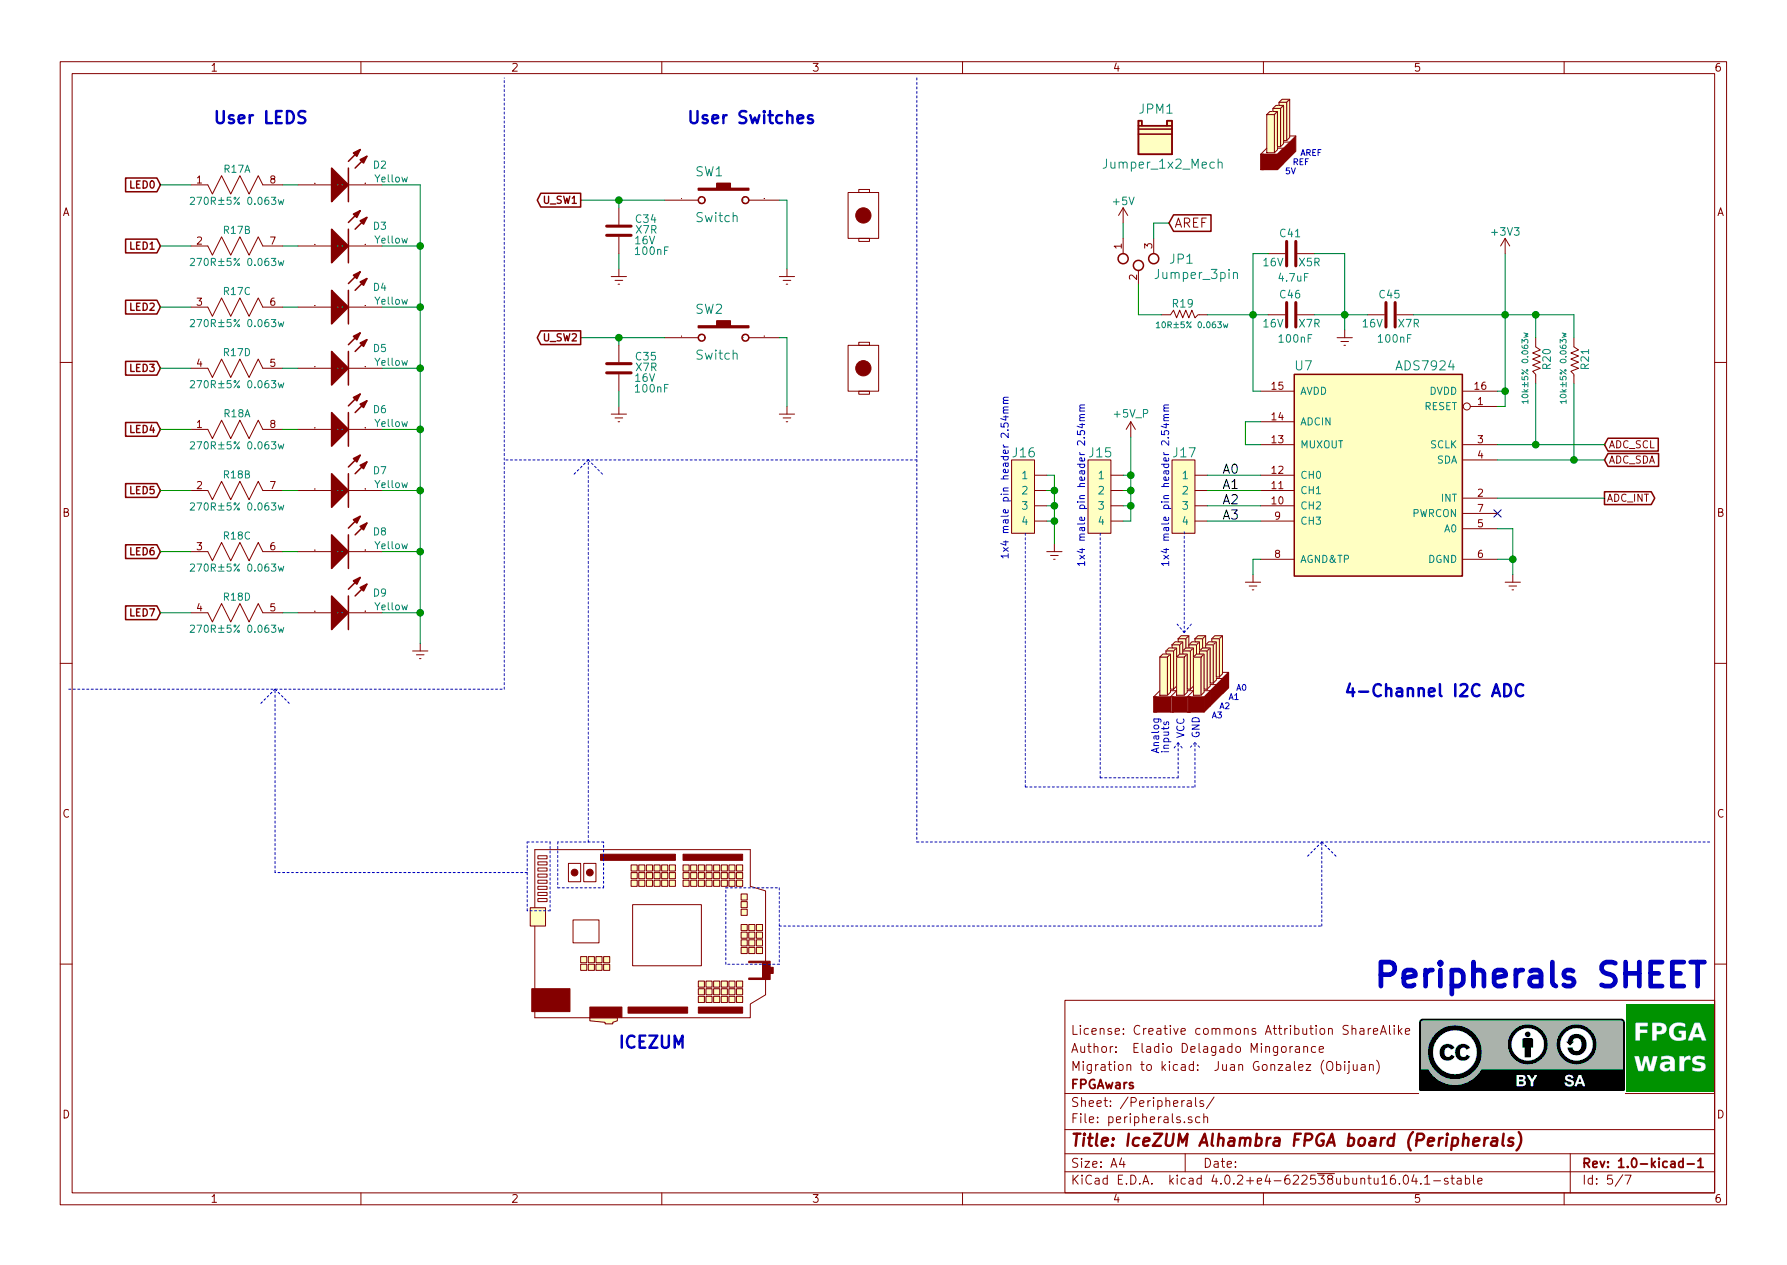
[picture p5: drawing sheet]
EESchema Schematic File Version 2
LIBS:icezum
EELAYER 25 0
EELAYER END
$Descr A4 11693 8268
encoding utf-8
Sheet 5 7
Title "IceZUM Alhambra FPGA board (Peripherals)"
Date ""
Rev "1.0-kicad-1"
Comp "FPGAwars"
Comment1 "Migration to kicad:  Juan Gonzalez (Obijuan)"
Comment2 "Author:  Eladio Delagado Mingorance"
Comment3 "License: Creative commons Attribution ShareAlike "
Comment4 ""
$EndDescr
$Comp
L icezum-headers-doc DOC3
U 1 1
P 3500 6650
F 0 "DOC3" H 3590 7800 39  0001 C CNN
F 1 "icezum-headers-doc" H 4520 7800 39  0001 C CNN
F 2 "" H 2860 7600 39  0000 C CNN
F 3 "" H 2860 7600 39  0000 C CNN
	1    3500 6650
	1    0    0    -1  
$EndComp
$Comp
L ADS7924 U7
U 1 1
P 8250 2550
F 0 "U7" H 8470 2680 60  0000 L BNN
F 1 "ADS7924" H 9130 2680 60  0000 L BNN
F 2 "" H 8470 2660 60  0000 C CNN
F 3 "" H 8470 2660 60  0000 C CNN
	1    8250 2550
	1    0    0    -1  
$EndComp
$Comp
L Jumper_3pin JP1
U 1 1
P 7350 1550
F 0 "JP1" V 7250 1850 60  0000 L BNN
F 1 "Jumper_3pin" V 7150 1750 60  0000 L BNN
F 2 "" H 7250 1550 60  0000 C CNN
F 3 "" H 7250 1550 60  0000 C CNN
	1    7350 1550
	0    1    -1   0   
$EndComp
$Comp
L +5V #PWR0108
U 1 1
P 7350 1450
F 0 "#PWR0108" H 7350 1300 50  0001 C CNN
F 1 "+5V" H 7350 1590 50  0000 C CNN
F 2 "" H 7350 1450 50  0000 C CNN
F 3 "" H 7350 1450 50  0000 C CNN
	1    7350 1450
	1    0    0    -1  
$EndComp
Text GLabel 7650 1450 2    60   Input ~ 0
AREF
$Comp
L C C41
U 1 1
P 8450 1650
F 0 "C41" V 8320 1570 50  0000 L CNN
F 1 "4.7uF" V 8610 1560 50  0000 L CNN
F 2 "" H 8488 1500 50  0000 C CNN
F 3 "" H 8450 1650 50  0000 C CNN
F 4 "X5R" V 8510 1770 50  0000 C CNN "Class"
F 5 "16V" V 8510 1530 50  0000 C CNN "Voltage"
	1    8450 1650
	0    1    1    0   
$EndComp
$Comp
L R R19
U 1 1
P 7900 2050
F 0 "R19" V 7830 1890 50  0000 C CNN
F 1 "10R±5% 0.063w" V 7970 1950 39  0000 C CNN
F 2 "" V 7830 2050 50  0000 C CNN
F 3 "" H 7900 2050 50  0000 C CNN
	1    7900 2050
	0    1    1    0   
$EndComp
$Comp
L C C46
U 1 1
P 8450 2050
F 0 "C46" V 8320 1970 50  0000 L CNN
F 1 "100nF" V 8610 1960 50  0000 L CNN
F 2 "" H 8488 1900 50  0000 C CNN
F 3 "" H 8450 2050 50  0000 C CNN
F 4 "X7R" V 8510 2170 50  0000 C CNN "Class"
F 5 "16V" V 8510 1930 50  0000 C CNN "Voltage"
	1    8450 2050
	0    1    1    0   
$EndComp
$Comp
L GNDREF #PWR0109
U 1 1
P 8800 2150
F 0 "#PWR0109" H 8800 1900 50  0001 C CNN
F 1 "GNDREF" H 8800 2000 50  0001 C CNN
F 2 "" H 8800 2150 50  0000 C CNN
F 3 "" H 8800 2150 50  0000 C CNN
	1    8800 2150
	1    0    0    -1  
$EndComp
$Comp
L C C45
U 1 1
P 9100 2050
F 0 "C45" V 8970 1970 50  0000 L CNN
F 1 "100nF" V 9260 1960 50  0000 L CNN
F 2 "" H 9138 1900 50  0000 C CNN
F 3 "" H 9100 2050 50  0000 C CNN
F 4 "X7R" V 9160 2170 50  0000 C CNN "Class"
F 5 "16V" V 9160 1930 50  0000 C CNN "Voltage"
	1    9100 2050
	0    1    1    0   
$EndComp
$Comp
L +3V3 #PWR0110
U 1 1
P 9850 1650
F 0 "#PWR0110" H 9850 1500 50  0001 C CNN
F 1 "+3V3" H 9850 1790 50  0000 C CNN
F 2 "" H 9850 1650 50  0000 C CNN
F 3 "" H 9850 1650 50  0000 C CNN
	1    9850 1650
	1    0    0    -1  
$EndComp
$Comp
L R R20
U 1 1
P 10050 2500
F 0 "R20" V 9980 2340 50  0000 C CNN
F 1 "10k±5% 0.063w" V 10120 2400 39  0000 C CNN
F 2 "" V 9980 2500 50  0000 C CNN
F 3 "" H 10050 2500 50  0000 C CNN
	1    10050 2500
	-1   0    0    1   
$EndComp
$Comp
L R R21
U 1 1
P 10300 2500
F 0 "R21" V 10230 2340 50  0000 C CNN
F 1 "10k±5% 0.063w" V 10370 2400 39  0000 C CNN
F 2 "" V 10230 2500 50  0000 C CNN
F 3 "" H 10300 2500 50  0000 C CNN
	1    10300 2500
	-1   0    0    1   
$EndComp
Text GLabel 10500 2900 2    47   Input ~ 0
ADC_SCL
Text GLabel 10500 3000 2    47   Input ~ 0
ADC_SDA
Text GLabel 10500 3250 2    47   Output ~ 0
ADC_INT
NoConn ~ 9800 3350
$Comp
L GNDREF #PWR0111
U 1 1
P 9900 3750
F 0 "#PWR0111" H 9900 3500 50  0001 C CNN
F 1 "GNDREF" H 9900 3600 50  0001 C CNN
F 2 "" H 9900 3750 50  0000 C CNN
F 3 "" H 9900 3750 50  0000 C CNN
	1    9900 3750
	1    0    0    -1  
$EndComp
$Comp
L GNDREF #PWR0112
U 1 1
P 8200 3750
F 0 "#PWR0112" H 8200 3500 50  0001 C CNN
F 1 "GNDREF" H 8200 3600 50  0001 C CNN
F 2 "" H 8200 3750 50  0000 C CNN
F 3 "" H 8200 3750 50  0000 C CNN
	1    8200 3750
	1    0    0    -1  
$EndComp
$Comp
L 1x4_male_pin_Header_2.54mm J17
U 1 1
P 7900 3100
F 0 "J17" H 7750 2950 60  0000 C CNN
F 1 "1x4_male_pin_Header_2.54mm" H 7790 2910 60  0001 C CNN
F 2 "" H 7900 3650 60  0000 C CNN
F 3 "" H 7900 3650 60  0000 C CNN
	1    7900 3100
	1    0    0    1   
$EndComp
Text Label 8000 3100 0    60   ~ 0
A0
Text Label 8000 3200 0    60   ~ 0
A1
Text Label 8000 3300 0    60   ~ 0
A2
Text Label 8000 3400 0    60   ~ 0
A3
$Comp
L 3x4_pin_male_header_DOC doc9
U 1 1
P 7550 4650
F 0 "doc9" H 7690 4590 60  0001 C CNN
F 1 "3x4_pin_male_header_DOC" H 7710 4500 60  0001 C CNN
F 2 "" H 7080 5340 60  0000 C CNN
F 3 "" H 7080 5340 60  0000 C CNN
	1    7550 4650
	1    0    0    -1  
$EndComp
$Comp
L 1x4_male_pin_Header_2.54mm J15
U 1 1
P 7350 3100
F 0 "J15" H 7200 2950 60  0000 C CNN
F 1 "1x4_male_pin_Header_2.54mm" H 7240 2910 60  0001 C CNN
F 2 "" H 7350 3650 60  0000 C CNN
F 3 "" H 7350 3650 60  0000 C CNN
	1    7350 3100
	1    0    0    1   
$EndComp
$Comp
L +5V_P #PWR0113
U 1 1
P 7400 2850
F 0 "#PWR0113" H 7400 2700 50  0001 C CNN
F 1 "+5V_P" H 7400 3000 50  0000 C CNN
F 2 "" H 7400 2850 60  0000 C CNN
F 3 "" H 7400 2850 60  0000 C CNN
	1    7400 2850
	1    0    0    -1  
$EndComp
Text Notes 7650 3700 1    47   ~ 0
1x4 male pin header 2.54mm
Text Notes 7650 4920 1    47   ~ 0
Analog\ninputs
Text Notes 7750 4820 1    47   ~ 0
VCC
Text Notes 7850 4820 1    47   ~ 0
GND
Text Notes 7930 4690 0    39   ~ 0
A3
Text Notes 7980 4630 0    39   ~ 0
A2
Text Notes 8040 4570 0    39   ~ 0
A1
Text Notes 8090 4510 0    39   ~ 0
A0
$Comp
L 1x4_male_pin_Header_2.54mm J16
U 1 1
P 6850 3100
F 0 "J16" H 6700 2950 60  0000 C CNN
F 1 "1x4_male_pin_Header_2.54mm" H 6740 2910 60  0001 C CNN
F 2 "" H 6850 3650 60  0000 C CNN
F 3 "" H 6850 3650 60  0000 C CNN
	1    6850 3100
	1    0    0    1   
$EndComp
Text Notes 7100 3700 1    47   ~ 0
1x4 male pin header 2.54mm
$Comp
L GNDREF #PWR0114
U 1 1
P 6900 3550
F 0 "#PWR0114" H 6900 3300 50  0001 C CNN
F 1 "GNDREF" H 6900 3400 50  0001 C CNN
F 2 "" H 6900 3550 50  0000 C CNN
F 3 "" H 6900 3550 50  0000 C CNN
	1    6900 3550
	1    0    0    -1  
$EndComp
Text Notes 6600 3650 1    47   ~ 0
1x4 male pin header 2.54mm
Text Notes 8800 4550 0    79   ~ 16
4-Channel I2C ADC
$Comp
L Jumper_1x2_Mech JPM1
U 1 1
P 7450 1000
F 0 "JPM1" H 7450 1260 60  0000 L BNN
F 1 "Jumper_1x2_Mech" H 7210 900 60  0000 L BNN
F 2 "" H 7450 1000 60  0000 C CNN
F 3 "" H 7450 1000 60  0000 C CNN
	1    7450 1000
	1    0    0    -1  
$EndComp
$Comp
L 1x3_pin_male_header_v_DOC doc10
U 1 1
P 8250 1100
F 0 "doc10" H 8310 1050 60  0001 C CNN
F 1 "1x3_pin_male_header_v_DOC" H 8350 960 60  0001 C CNN
F 2 "" H 7560 1790 60  0000 C CNN
F 3 "" H 7560 1790 60  0000 C CNN
	1    8250 1100
	1    0    0    -1  
$EndComp
Text Notes 8410 1130 0    39   ~ 0
5V
Text Notes 8460 1070 0    39   ~ 0
REF
Text Notes 8510 1010 0    39   ~ 0
AREF
$Comp
L LED D2
U 1 1
P 1950 1200
F 0 "D2" H 2440 1300 47  0000 L BNN
F 1 "Yellow" H 2450 1210 47  0000 L BNN
F 2 "" H 1950 1200 60  0000 C CNN
F 3 "" H 1950 1200 60  0000 C CNN
	1    1950 1200
	1    0    0    -1  
$EndComp
$Comp
L Resistor_array_1x4 R17
U 1 1
P 1250 1200
F 0 "R17" H 1550 1300 47  0000 C CNN
F 1 "270R±5% 0.063w" H 1550 1090 47  0000 C CNN
F 2 "" H 1250 1200 79  0000 C CNN
F 3 "" H 1250 1200 79  0000 C CNN
	1    1250 1200
	1    0    0    -1  
$EndComp
Text GLabel 1050 1200 0    47   Input ~ 9
LED0
$Comp
L LED D3
U 1 1
P 1950 1600
F 0 "D3" H 2440 1700 47  0000 L BNN
F 1 "Yellow" H 2450 1610 47  0000 L BNN
F 2 "" H 1950 1600 60  0000 C CNN
F 3 "" H 1950 1600 60  0000 C CNN
	1    1950 1600
	1    0    0    -1  
$EndComp
$Comp
L Resistor_array_1x4 R17
U 2 1
P 1250 1600
F 0 "R17" H 1550 1700 47  0000 C CNN
F 1 "270R±5% 0.063w" H 1550 1490 47  0000 C CNN
F 2 "" H 1250 1600 79  0000 C CNN
F 3 "" H 1250 1600 79  0000 C CNN
	2    1250 1600
	1    0    0    -1  
$EndComp
Text GLabel 1050 1600 0    47   Input ~ 9
LED1
$Comp
L LED D4
U 1 1
P 1950 2000
F 0 "D4" H 2440 2100 47  0000 L BNN
F 1 "Yellow" H 2450 2010 47  0000 L BNN
F 2 "" H 1950 2000 60  0000 C CNN
F 3 "" H 1950 2000 60  0000 C CNN
	1    1950 2000
	1    0    0    -1  
$EndComp
$Comp
L Resistor_array_1x4 R17
U 3 1
P 1250 2000
F 0 "R17" H 1550 2100 47  0000 C CNN
F 1 "270R±5% 0.063w" H 1550 1890 47  0000 C CNN
F 2 "" H 1250 2000 79  0000 C CNN
F 3 "" H 1250 2000 79  0000 C CNN
	3    1250 2000
	1    0    0    -1  
$EndComp
Text GLabel 1050 2000 0    47   Input ~ 9
LED2
$Comp
L LED D5
U 1 1
P 1950 2400
F 0 "D5" H 2440 2500 47  0000 L BNN
F 1 "Yellow" H 2450 2410 47  0000 L BNN
F 2 "" H 1950 2400 60  0000 C CNN
F 3 "" H 1950 2400 60  0000 C CNN
	1    1950 2400
	1    0    0    -1  
$EndComp
$Comp
L Resistor_array_1x4 R17
U 4 1
P 1250 2400
F 0 "R17" H 1550 2500 47  0000 C CNN
F 1 "270R±5% 0.063w" H 1550 2290 47  0000 C CNN
F 2 "" H 1250 2400 79  0000 C CNN
F 3 "" H 1250 2400 79  0000 C CNN
	4    1250 2400
	1    0    0    -1  
$EndComp
Text GLabel 1050 2400 0    47   Input ~ 9
LED3
$Comp
L LED D6
U 1 1
P 1950 2800
F 0 "D6" H 2440 2900 47  0000 L BNN
F 1 "Yellow" H 2450 2810 47  0000 L BNN
F 2 "" H 1950 2800 60  0000 C CNN
F 3 "" H 1950 2800 60  0000 C CNN
	1    1950 2800
	1    0    0    -1  
$EndComp
$Comp
L Resistor_array_1x4 R18
U 1 1
P 1250 2800
F 0 "R18" H 1550 2900 47  0000 C CNN
F 1 "270R±5% 0.063w" H 1550 2690 47  0000 C CNN
F 2 "" H 1250 2800 79  0000 C CNN
F 3 "" H 1250 2800 79  0000 C CNN
	1    1250 2800
	1    0    0    -1  
$EndComp
Text GLabel 1050 2800 0    47   Input ~ 9
LED4
$Comp
L LED D7
U 1 1
P 1950 3200
F 0 "D7" H 2440 3300 47  0000 L BNN
F 1 "Yellow" H 2450 3210 47  0000 L BNN
F 2 "" H 1950 3200 60  0000 C CNN
F 3 "" H 1950 3200 60  0000 C CNN
	1    1950 3200
	1    0    0    -1  
$EndComp
$Comp
L Resistor_array_1x4 R18
U 2 1
P 1250 3200
F 0 "R18" H 1550 3300 47  0000 C CNN
F 1 "270R±5% 0.063w" H 1550 3090 47  0000 C CNN
F 2 "" H 1250 3200 79  0000 C CNN
F 3 "" H 1250 3200 79  0000 C CNN
	2    1250 3200
	1    0    0    -1  
$EndComp
Text GLabel 1050 3200 0    47   Input ~ 9
LED5
$Comp
L LED D8
U 1 1
P 1950 3600
F 0 "D8" H 2440 3700 47  0000 L BNN
F 1 "Yellow" H 2450 3610 47  0000 L BNN
F 2 "" H 1950 3600 60  0000 C CNN
F 3 "" H 1950 3600 60  0000 C CNN
	1    1950 3600
	1    0    0    -1  
$EndComp
$Comp
L Resistor_array_1x4 R18
U 3 1
P 1250 3600
F 0 "R18" H 1550 3700 47  0000 C CNN
F 1 "270R±5% 0.063w" H 1550 3490 47  0000 C CNN
F 2 "" H 1250 3600 79  0000 C CNN
F 3 "" H 1250 3600 79  0000 C CNN
	3    1250 3600
	1    0    0    -1  
$EndComp
Text GLabel 1050 3600 0    47   Input ~ 9
LED6
$Comp
L LED D9
U 1 1
P 1950 4000
F 0 "D9" H 2440 4100 47  0000 L BNN
F 1 "Yellow" H 2450 4010 47  0000 L BNN
F 2 "" H 1950 4000 60  0000 C CNN
F 3 "" H 1950 4000 60  0000 C CNN
	1    1950 4000
	1    0    0    -1  
$EndComp
$Comp
L Resistor_array_1x4 R18
U 4 1
P 1250 4000
F 0 "R18" H 1550 4100 47  0000 C CNN
F 1 "270R±5% 0.063w" H 1550 3890 47  0000 C CNN
F 2 "" H 1250 4000 79  0000 C CNN
F 3 "" H 1250 4000 79  0000 C CNN
	4    1250 4000
	1    0    0    -1  
$EndComp
Text GLabel 1050 4000 0    47   Input ~ 9
LED7
$Comp
L GNDREF #PWR0115
U 1 1
P 2750 4200
F 0 "#PWR0115" H 2750 3950 50  0001 C CNN
F 1 "GNDREF" H 2750 4050 50  0001 C CNN
F 2 "" H 2750 4200 50  0000 C CNN
F 3 "" H 2750 4200 50  0000 C CNN
	1    2750 4200
	1    0    0    -1  
$EndComp
Wire Wire Line
	7350 1450 7350 1550
Wire Wire Line
	7550 1550 7550 1450
Wire Wire Line
	7550 1450 7650 1450
Wire Wire Line
	7450 1850 7450 2050
Wire Wire Line
	7450 2050 7600 2050
Wire Wire Line
	7900 2050 8300 2050
Wire Wire Line
	8300 1650 8200 1650
Wire Wire Line
	8200 1650 8200 2550
Connection ~ 8200 2050
Wire Wire Line
	8200 2550 8250 2550
Wire Wire Line
	8600 2050 8950 2050
Wire Wire Line
	8800 1650 8800 2150
Wire Wire Line
	8600 1650 8800 1650
Connection ~ 8800 2050
Wire Wire Line
	9250 2050 10300 2050
Wire Wire Line
	9850 1650 9850 2650
Wire Wire Line
	9850 2550 9800 2550
Connection ~ 9850 2050
Wire Wire Line
	9850 2650 9800 2650
Connection ~ 9850 2550
Wire Wire Line
	8250 2900 8150 2900
Wire Wire Line
	8150 2900 8150 2750
Wire Wire Line
	8150 2750 8250 2750
Wire Wire Line
	9800 2900 10500 2900
Wire Wire Line
	10050 2900 10050 2500
Wire Wire Line
	10050 2050 10050 2200
Wire Wire Line
	9800 3000 10500 3000
Wire Wire Line
	10300 3000 10300 2500
Wire Wire Line
	10300 2050 10300 2200
Connection ~ 10050 2050
Connection ~ 10050 2900
Connection ~ 10300 3000
Wire Wire Line
	9800 3250 10500 3250
Wire Wire Line
	9800 3450 9900 3450
Wire Wire Line
	9900 3450 9900 3750
Wire Wire Line
	9800 3650 9900 3650
Connection ~ 9900 3650
Wire Wire Line
	8200 3750 8200 3650
Wire Wire Line
	8200 3650 8250 3650
Wire Wire Line
	7900 3100 8250 3100
Wire Wire Line
	7900 3200 8250 3200
Wire Wire Line
	7900 3300 8250 3300
Wire Wire Line
	8250 3400 7900 3400
Wire Wire Line
	7400 3400 7350 3400
Wire Wire Line
	7400 2850 7400 3400
Wire Wire Line
	7350 3300 7400 3300
Connection ~ 7400 3300
Wire Wire Line
	7350 3200 7400 3200
Connection ~ 7400 3200
Wire Wire Line
	7350 3100 7400 3100
Connection ~ 7400 3100
Wire Notes Line
	7750 3470 7750 4130
Wire Notes Line
	7200 3480 7200 5080
Wire Notes Line
	7200 5080 7710 5080
Wire Notes Line
	7710 5080 7710 4850
Wire Notes Line
	7710 4850 7680 4890
Wire Notes Line
	7710 4850 7740 4890
Wire Notes Line
	7750 4130 7700 4070
Wire Notes Line
	7750 4130 7800 4070
Wire Wire Line
	6900 3550 6900 3100
Wire Wire Line
	6900 3100 6850 3100
Wire Wire Line
	6850 3200 6900 3200
Connection ~ 6900 3200
Wire Wire Line
	6850 3300 6900 3300
Connection ~ 6900 3300
Wire Wire Line
	6850 3400 6900 3400
Connection ~ 6900 3400
Wire Notes Line
	6710 3480 6710 5140
Wire Notes Line
	6710 5140 7820 5140
Wire Notes Line
	7820 5140 7820 4850
Wire Notes Line
	7820 4850 7790 4880
Wire Notes Line
	7820 4850 7850 4880
Wire Wire Line
	1850 1200 1950 1200
Wire Wire Line
	1050 1200 1250 1200
Wire Wire Line
	1850 1600 1950 1600
Wire Wire Line
	1050 1600 1250 1600
Wire Wire Line
	1850 2000 1950 2000
Wire Wire Line
	1050 2000 1250 2000
Wire Wire Line
	1850 2400 1950 2400
Wire Wire Line
	1050 2400 1250 2400
Wire Wire Line
	1850 2800 1950 2800
Wire Wire Line
	1050 2800 1250 2800
Wire Wire Line
	1850 3200 1950 3200
Wire Wire Line
	1050 3200 1250 3200
Wire Wire Line
	1850 3600 1950 3600
Wire Wire Line
	1850 4000 1950 4000
Wire Wire Line
	1050 4000 1250 4000
Wire Wire Line
	2500 1200 2750 1200
Wire Wire Line
	2750 1200 2750 4200
Wire Wire Line
	2500 1600 2750 1600
Connection ~ 2750 1600
Wire Wire Line
	2500 2000 2750 2000
Connection ~ 2750 2000
Wire Wire Line
	2500 2400 2750 2400
Connection ~ 2750 2400
Wire Wire Line
	2500 3200 2750 3200
Connection ~ 2750 3200
Wire Wire Line
	2500 3600 2750 3600
Connection ~ 2750 3600
Wire Wire Line
	2500 4000 2750 4000
Connection ~ 2750 4000
Wire Wire Line
	2500 2800 2750 2800
Connection ~ 2750 2800
Text Notes 1400 800  0    79   ~ 16
User LEDS
Wire Notes Line
	450  4500 3300 4500
Wire Notes Line
	3300 4500 3300 500 
$Comp
L Switch SW1
U 1 1
P 4350 1300
F 0 "SW1" H 4550 1450 60  0000 L BNN
F 1 "Switch" H 4550 1150 60  0000 L BNN
F 2 "" H 4350 1300 60  0000 C CNN
F 3 "" H 4350 1300 60  0000 C CNN
	1    4350 1300
	1    0    0    -1  
$EndComp
$Comp
L C C34
U 1 1
P 4050 1500
F 0 "C34" H 3800 1420 50  0000 L CNN
F 1 "100nF" H 3720 1630 50  0000 L CNN
F 2 "" H 4088 1350 50  0000 C CNN
F 3 "" H 4050 1500 50  0000 C CNN
F 4 "X7R" H 3870 1490 50  0000 C CNN "Class"
F 5 "16V" H 3880 1560 50  0000 C CNN "Voltage"
	1    4050 1500
	-1   0    0    1   
$EndComp
Wire Wire Line
	3800 1300 4350 1300
Wire Wire Line
	4050 1300 4050 1350
$Comp
L GNDREF #PWR0116
U 1 1
P 4050 1750
F 0 "#PWR0116" H 4050 1500 50  0001 C CNN
F 1 "GNDREF" H 4050 1600 50  0001 C CNN
F 2 "" H 4050 1750 50  0000 C CNN
F 3 "" H 4050 1750 50  0000 C CNN
	1    4050 1750
	1    0    0    -1  
$EndComp
Wire Wire Line
	4050 1650 4050 1750
$Comp
L GNDREF #PWR0117
U 1 1
P 5150 1750
F 0 "#PWR0117" H 5150 1500 50  0001 C CNN
F 1 "GNDREF" H 5150 1600 50  0001 C CNN
F 2 "" H 5150 1750 50  0000 C CNN
F 3 "" H 5150 1750 50  0000 C CNN
	1    5150 1750
	1    0    0    -1  
$EndComp
Wire Wire Line
	5100 1300 5150 1300
Wire Wire Line
	5150 1300 5150 1750
Text GLabel 3800 1300 0    47   Output ~ 9
U_SW1
Connection ~ 4050 1300
Text Notes 4500 800  0    79   ~ 16
User Switches
$Comp
L Switch SW2
U 1 1
P 4350 2200
F 0 "SW2" H 4550 2350 60  0000 L BNN
F 1 "Switch" H 4550 2050 60  0000 L BNN
F 2 "" H 4350 2200 60  0000 C CNN
F 3 "" H 4350 2200 60  0000 C CNN
	1    4350 2200
	1    0    0    -1  
$EndComp
$Comp
L C C35
U 1 1
P 4050 2400
F 0 "C35" H 3800 2320 50  0000 L CNN
F 1 "100nF" H 3720 2530 50  0000 L CNN
F 2 "" H 4088 2250 50  0000 C CNN
F 3 "" H 4050 2400 50  0000 C CNN
F 4 "X7R" H 3870 2390 50  0000 C CNN "Class"
F 5 "16V" H 3880 2460 50  0000 C CNN "Voltage"
	1    4050 2400
	-1   0    0    1   
$EndComp
Wire Wire Line
	3800 2200 4350 2200
Wire Wire Line
	4050 2200 4050 2250
$Comp
L GNDREF #PWR0118
U 1 1
P 4050 2650
F 0 "#PWR0118" H 4050 2400 50  0001 C CNN
F 1 "GNDREF" H 4050 2500 50  0001 C CNN
F 2 "" H 4050 2650 50  0000 C CNN
F 3 "" H 4050 2650 50  0000 C CNN
	1    4050 2650
	1    0    0    -1  
$EndComp
Wire Wire Line
	4050 2550 4050 2650
$Comp
L GNDREF #PWR0119
U 1 1
P 5150 2650
F 0 "#PWR0119" H 5150 2400 50  0001 C CNN
F 1 "GNDREF" H 5150 2500 50  0001 C CNN
F 2 "" H 5150 2650 50  0000 C CNN
F 3 "" H 5150 2650 50  0000 C CNN
	1    5150 2650
	1    0    0    -1  
$EndComp
Wire Wire Line
	5100 2200 5150 2200
Wire Wire Line
	5150 2200 5150 2650
Text GLabel 3800 2200 0    47   Output ~ 9
U_SW2
Connection ~ 4050 2200
$Comp
L switch_DOC DOC4
U 1 1
P 5650 1400
F 0 "DOC4" H 5660 1620 47  0001 C CNN
F 1 "switch_DOC" H 5650 1150 47  0001 C CNN
F 2 "" H 5650 1400 47  0000 C CNN
F 3 "" H 5650 1400 47  0000 C CNN
	1    5650 1400
	1    0    0    -1  
$EndComp
$Comp
L switch_DOC DOC5
U 1 1
P 5650 2400
F 0 "DOC5" H 5660 2620 47  0001 C CNN
F 1 "switch_DOC" H 5650 2150 47  0001 C CNN
F 2 "" H 5650 2400 47  0000 C CNN
F 3 "" H 5650 2400 47  0000 C CNN
	1    5650 2400
	1    0    0    -1  
$EndComp
Wire Notes Line
	6000 500  6000 5500
Wire Notes Line
	6000 3000 3300 3000
Wire Notes Line
	6000 5500 11200 5500
Wire Notes Line
	4750 5800 5100 5800
Wire Notes Line
	5100 5800 5100 6300
Wire Notes Line
	5100 6300 4750 6300
Wire Notes Line
	4750 6300 4750 5800
Wire Notes Line
	5100 6050 8650 6050
Wire Notes Line
	8650 6050 8650 5500
Wire Notes Line
	3650 5800 3950 5800
Wire Notes Line
	3950 5800 3950 5500
Wire Notes Line
	3950 5500 3650 5500
Wire Notes Line
	3850 5500 3850 3000
Wire Notes Line
	3450 5500 3600 5500
Wire Notes Line
	3600 5500 3600 5950
Wire Notes Line
	3600 5950 3450 5950
Wire Notes Line
	3450 5950 3450 5500
Wire Notes Line
	3450 5700 1800 5700
Wire Notes Line
	1800 5700 1800 4500
Wire Notes Line
	3650 5500 3650 5800
Wire Notes Line
	8650 5500 8550 5600
Wire Notes Line
	8650 5500 8750 5600
Wire Notes Line
	3850 3000 3750 3100
Wire Notes Line
	3850 3000 3950 3100
Wire Notes Line
	1800 4500 1700 4600
Wire Notes Line
	1800 4500 1900 4600
Wire Wire Line
	1050 3600 1250 3600
Text Notes 4050 6850 0    79   ~ 16
ICEZUM
Text Notes 9000 6450 0    157  ~ 31
Peripherals SHEET
$EndSCHEMATC
